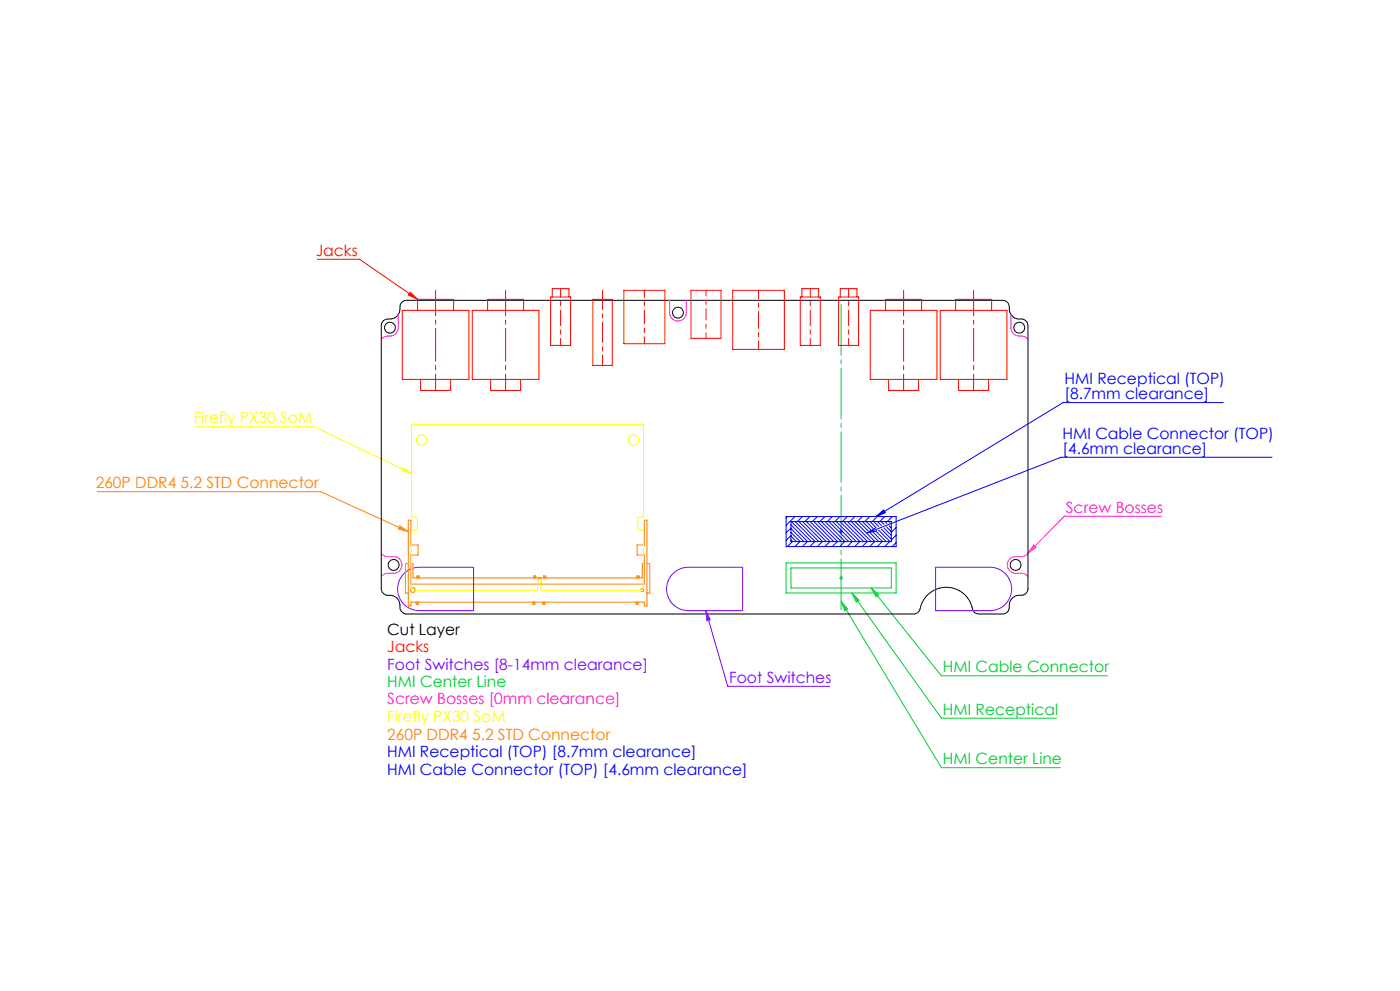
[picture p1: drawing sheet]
<svg xmlns="http://www.w3.org/2000/svg" width="420mm" height="297mm" viewBox="0 0 420 297" stroke-linecap="round" stroke-linejoin="round" font-family="sans-serif">
<g fill="none" stroke="#f00" stroke-width=".3">
<path d="M95.2 77.7h12.6l17.5 12M120.7 93h20v20.7h-20zM123.1 87.6l2.2 2.1-2.8-1.3zM125.3 89.7h10.8v3.3M125.3 89.7v3.3M141.7 93h20v20.7h-20zM146.3 93v-3.3h10.8v3.3M165.2 89h6v14.5h-6zM165.7 89v-2.5h5v2.5M177.9 89.7h5.8v19.8h-5.8zM187.2 87h12.3v16h-12.3zM207.3 87h9v14.4h-9z"/>
<path d="M219.8 87h15.5v17.7h-15.5zM240.1 89h6v14.5h-6zM240.6 89v-2.5h5v2.5M251.6 89h6v14.5h-6zM252.1 89v-2.5h5v2.5M261.1 93h20v20.7h-20zM265.7 93v-3.3h10.8v3.3M282.1 93h20v20.7h-20zM286.7 93v-3.3h10.8v3.3M126.2 113.7v3.3h9v-3.3M147.2 113.7v3.3h9v-3.3M266.6 113.7v3.3h9v-3.3"/>
<path d="M287.6 113.7v3.3h9v-3.3"/>
</g>
<g fill="none" stroke="#ff8000" stroke-width=".3">
<path d="M29.2 147.4h67l26.3 11.9M120 157.6l2.5 1.7-3-.8zM122.5 155.9h.8v7.4h2.1v3h-2.1v8.8h70v-8.8h-2.2v-3h2.2v-7.4h.8v25.7h-.8v-1.1h-70v1.1h-.8zM122.5 168.9h-.9v8.9h.9M123.3 168.9h.6v4.3h68.8v-4.3h.6M125.1 173.2v-.6l.1 .6M125.6 173.2v-.6l.1 .6M160.1 173.2v-.6l.1 .6M160.6 173.2v-.6l.1 .6M161.3 175.1v-1.5l.4-.4 .5 .4 .1 1.5M163.1 173.2v-.6l.1 .6M163.6 173.2v-.6l.1 .6"/>
<path d="M191.1 173.2v-.6l.1 .6M191.6 173.2v-.6l.1 .6M194.1 168.9h.8v8.9h-.8M124.8 180.5v.5l.2-.5M125.3 180.5v.5l.2-.5M159.8 180.5v.5l.2-.5M160.3 180.5v.5l.2-.5M162.8 180.5v.5l.2-.5M163.3 180.5v.5l.2-.5M190.8 180.5v.5l.2-.5M191.3 180.5v.5l.2-.5"/>
<circle cx="123.9" cy="176.8" r=".73"/>
<circle cx="192.7" cy="176.8" r=".45"/>
</g>
<g fill="none" stroke="#ff0" stroke-width=".3">
<path d="M58.7 127.9h35.6l29.2 14M123.5 127.3h69.6v27.6l-1.4 .1-.4 .6 .1 2.9 .5 .4h1.2v17.4l-.6 .6h-30l-.2-.2v-3.4l-.6-.4-.4 .4v3.4l-.3 .2h-36.9l-.6-.6v-17.4h1.2l.5-.4v-2.9l-.4-.6-1.3-.1zM121 140.2l2.5 1.7-2.9-.8z"/>
<circle cx="126.5" cy="131.9" r="1.55"/>
<circle cx="190.1" cy="131.9" r="1.55"/>
</g>
<path d="M235.8 168.7h33v9h-33zM237.3 170.2h30.1v6h-30.1zM251.8 173.2h1M252 172.9l.7 .7M252.3 172.7v1M252.7 172.9l-.7 .7M255.6 177.7l26.8 37.5h34.5M255.6 177.7l2.1 2.2-.8 .5zM261.3 176.2l21.1 26.3h49.8M261.3 176.2l2.3 2-.8 .7zM252.3 180.2l30.1 49.9h35.7M252.3 180.2l2 2.3-.8 .5z" fill="none" stroke="#0c3" stroke-width=".3"/>
<g fill="none" stroke="#00f" stroke-width=".3">
<path d="M367 120.6h-48.1l-56.1 34.2M381.6 137.1h-63.3l-58.2 22.6M235.8 154.8h33v9h-33zM236.2 154.8l-.4 .4M237.3 156.3h30.1v6h-30.1zM237.3 158.3l-1.5 1.4M237.3 159.5l2.7 2.8M237.3 158.4l3.9 3.9M237.3 157.3l5 5M237.4 156.3l6 6M238.5 154.8l-2.7 2.7M238.5 156.3l6 6"/>
<path d="M239.7 156.3l6 6M240.7 154.8l-1.5 1.5M240.8 156.3l6 6M241.9 156.3l6 6M243 154.8l-1.5 1.5M243 156.3l6 6M244.2 156.3l6 6M245.2 154.8l-1.5 1.5M245.3 156.3l6 6M246.4 156.3l6 6M247.5 154.8l-1.5 1.5M247.5 156.3l6 6"/>
<path d="M248.6 156.3l6 6M249.7 154.8l-1.5 1.5M249.8 156.3l6 6M250.9 156.3l6 6M251.8 159.3h1M252 154.8l-1.5 1.5M252 159l.7 .7M252 156.3l6 6M252.3 158.8v1M252.7 159l-.7 .7M253.1 156.3l6 6M254.2 154.8l-1.5 1.5"/>
<path d="M254.3 156.3l6 6M255.4 156.3l6 6M256.4 154.8l-1.5 1.5M256.5 156.3l3.7 3.7M257.6 156.3l2.8 2.8M258.7 154.8l-1.5 1.5M258.7 156.3l2.5 2.5M259.9 156.3l2.1 2.1M260.9 154.8l-1.5 1.5M261 156.3l1.8 1.8M261.2 159.8l2.4 2.5M262 159.5l2.7 2.8"/>
<path d="M262.1 156.3l1.5 1.5M262.7 158.2l-2.6 1.5M262.8 159.2l3.1 3.1M262.8 154.8l2.3-2 .5 .9zM262.9 155l-1.2 1.3M263.1 159.1l-3 .6M263.2 156.3l1.2 1.2M263.6 158.9l3.4 3.4M264.4 156.3l.8 .9M264.4 158.6l3 3M265.2 158.3l2.2 2.2M265.4 154.8l-1.5 1.5"/>
<path d="M265.5 156.3l.5 .6M266 157.9l1.4 1.4M266.6 156.3l.2 .2M266.8 157.6l.6 .6M267.7 154.8l-1.5 1.5M268.8 158.1l-1.4 1.5M237.3 160.5l-1.5 1.4M237.3 161.8l.5 .5M237.3 160.7l1.6 1.6M237.7 162.3l-1.5 1.5M240 162.3l-1.5 1.5M242.2 162.3l-1.5 1.5"/>
<path d="M244.5 162.3l-1.5 1.5M246.7 162.3l-1.5 1.5M248.9 162.3l-1.5 1.5M251.2 162.3l-1.5 1.5M253.4 162.3l-1.5 1.5M255.7 162.3l-1.5 1.5M257.9 162.3l-1.5 1.5M260.2 162.3l-1.5 1.5M260.3 160.2l2.2 2.1M262.4 162.3l-1.5 1.5M264.7 162.3l-1.5 1.5M266.9 162.3l-1.5 1.5"/>
<path d="M268.8 160.4l-1.4 1.4M268.8 162.6l-1.2 1.2"/>
</g>
<path d="M121.2 171.9l1.8-1.2 2.1-.7h17v13h-16.3a6.5 6.5 0 0 1-6-4 6.5 6.5 0 0 1 1.4-7.1zM201.9 171.9l1.8-1.2 2.1-.7h17v13h-16.3a6.5 6.5 0 0 1-6-4 6.5 6.5 0 0 1 1.4-7.1zM280.7 170h16.3a6.5 6.5 0 0 1 6.5 6.5 6.5 6.5 0 0 1-6.5 6.5h-16.3zM211.7 183l1.4 2.8-1 .2zM211.7 183l6.6 22.7h30.6" fill="none" stroke="#8000ff" stroke-width=".3"/>
<path d="M119.5 94.3v3.9a2.67 2.67 0 0 1-3.3 2.5l-1.1 .4-.7 .6M200.9 90v3.7a2.5 2.5 0 0 0 2.5 2.5 2.5 2.5 0 0 0 2.5-2.5v-3.7M303.3 94.3v3.9a2.67 2.67 0 0 0 3.3 2.5l1.1 .4 .7 .6M348.4 154.7h-29.1l-10.9 11.1M114.4 165.8l1.3 .9 2.4 .1a2.5 2.5 0 0 1 2.5 2.5 2.5 2.5 0 0 1-2.5 2.5l-2.4 .1-1.3 .9M308.4 165.8l-1.3 .9-2.4 .1a2.5 2.5 0 0 0-2.5 2.5 2.5 2.5 0 0 0 2.5 2.5l2.4 .1 1.3 .9M310.1 163.3l.7 .7-2.4 1.8z" fill="none" stroke="#f0f" stroke-width=".3"/>
<g fill="none" stroke="#000" stroke-width=".3">
<path d="M114.9 96.3l.1-.2a3.6 3.6 0 0 1 2.7-.6 3.3 3.3 0 0 0 2.3-3.9l.8-1.2 1.2-.4h178.8l.8 .2 .7 .5a3.6 3.6 0 0 1 .6 2.6 3.3 3.3 0 0 0 3.9 2.4l1.1 .6 .5 1.3v78.8l-.2 .8-.5 .7a3.6 3.6 0 0 1-2.7 .6 3.3 3.3 0 0 0-2.3 3.9l-.6 1.1-1.1 .5h-7.5l-.8-.3-.6-.5a9.3 9.3 0 0 0-4.3-6.2 8.1 8.1 0 0 0-12 6l-.7 .7-1 .3h-152.1l-.8-.2-.7-.5a3.6 3.6 0 0 1-.6-2.6 3.3 3.3 0 0 0-3.9-2.3l-1.1-.7-.5-1.3v-78.8z"/>
<circle cx="117" cy="98.2" r="1.63"/>
<circle cx="203.4" cy="93.7" r="1.63"/>
<circle cx="305.8" cy="98.2" r="1.62"/>
<circle cx="118.1" cy="169.3" r="1.62"/>
<circle cx="304.7" cy="169.3" r="1.62"/>
</g>
<path d="M130.7 117v-13.6M130.7 103.4v-13.7M151.7 117v-13.6M151.7 103.4v-13.7M271.1 117v-13.6M271.1 103.4v-13.7M292.1 117v-13.6M292.1 103.4v-13.7" fill="none" stroke="#f00" stroke-width=".3" stroke-dasharray="15.2 1.3 1.3 1.3" stroke-dashoffset="10.3"/>
<path d="M193.3 95v-8M168.2 103.5v-8M193.3 103v-8M243.1 103.5v-8M254.6 103.5v-8" fill="none" stroke="#f00" stroke-width=".3" stroke-dasharray="15.2 1.3 1.3 1.3" stroke-dashoffset="13.1"/>
<path d="M227.6 95.9v-8.9M227.6 104.7v-8.8" fill="none" stroke="#f00" stroke-width=".3" stroke-dasharray="15.2 1.3 1.3 1.3" stroke-dashoffset="12.7"/>
<path d="M211.8 94.2v-7.2M211.8 101.4v-7.2" fill="none" stroke="#f00" stroke-width=".3" stroke-dasharray="15.2 1.3 1.3 1.3" stroke-dashoffset="13.5"/>
<path d="M180.8 99.6v-9.9M180.8 109.5v-9.9" fill="none" stroke="#f00" stroke-width=".3" stroke-dasharray="15.2 1.3 1.3 1.3" stroke-dashoffset="12.2"/>
<path d="M130.7 89.7v-2.7M151.7 89.7v-2.7M180.8 89.7v-2.7M271.1 89.7v-2.7M292.1 89.7v-2.7" fill="none" stroke="#f00" stroke-width=".3" stroke-dasharray="15.2 1.3 1.3 1.3"/>
<path d="M168.2 95.5v-9M243.1 95.5v-9M254.6 95.5v-9" fill="none" stroke="#f00" stroke-width=".3" stroke-dasharray="15.2 1.3 1.3 1.3" stroke-dashoffset="12.6"/>
<path d="M252.3 184v-94" fill="none" stroke="#0c3" stroke-width=".3" stroke-dasharray="15.2 1.3 1.3 1.3" stroke-dashoffset="-1.3"/>
<path d="M123.1 87.6l2.2 2.1-2.8-1.3z" fill="#f00"/>
<path d="M120 157.6l2.5 1.7-3-.8z" fill="#ff8000"/>
<path d="M121 140.2l2.5 1.7-2.9-.8z" fill="#ff0"/>
<path d="M252.3 180.2l2 2.3-.8 .5zM255.6 177.7l2.1 2.2-.8 .5zM261.3 176.2l2.3 2-.8 .7z" fill="#0c3"/>
<path d="M262.8 154.8l2.3-2 .5 .9z" fill="#00f"/>
<path d="M211.7 183l1.4 2.8-1 .2z" fill="#8000ff"/>
<path d="M310.1 163.3l.7 .7-2.4 1.8z" fill="#f0f"/>
<g font-size="4.7" fill="#f00">
<text x="94.7" y="76.7">Jacks</text>
<text x="116.2" y="195.5">Jacks</text>
</g>
<g font-size="4.7" fill="#00f">
<text x="319.4" y="115.1">HMI Receptical (TOP)</text>
<text x="319.4" y="119.6">[8.7mm clearance]</text>
<text x="318.8" y="131.5">HMI Cable Connector (TOP)</text>
<text x="318.8" y="136">[4.6mm clearance]</text>
<text x="116.2" y="226.9">HMI Receptical (TOP) [8.7mm clearance]</text>
<text x="116.2" y="232.1">HMI Cable Connector (TOP) [4.6mm clearance]</text>
</g>
<g font-size="4.7" fill="#ff0">
<text x="58.2" y="126.8">Firefly PX30 SoM</text>
<text x="116.2" y="216.4">Firefly PX30 SoM</text>
</g>
<g font-size="4.7" fill="#ff8000">
<text x="28.7" y="146.3">260P DDR4 5.2 STD Connector</text>
<text x="116.2" y="221.7">260P DDR4 5.2 STD Connector</text>
</g>
<g font-size="4.7" fill="#f0f">
<text x="319.8" y="153.7">Screw Bosses</text>
<text x="116.2" y="211">Screw Bosses [0mm clearance]</text>
</g>
<text font-size="4.7" x="116.2" y="190.3">Cut Layer</text>
<g font-size="4.7" fill="#8000ff">
<text x="116.2" y="200.9">Foot Switches [8-14mm clearance]</text>
<text x="218.8" y="204.7">Foot Switches</text>
</g>
<g font-size="4.7" fill="#0c3">
<text x="282.9" y="201.5">HMI Cable Connector</text>
<text x="116.2" y="206">HMI Center Line</text>
<text x="282.9" y="214.2">HMI Receptical</text>
<text x="282.9" y="229">HMI Center Line</text>
</g>
</svg>
